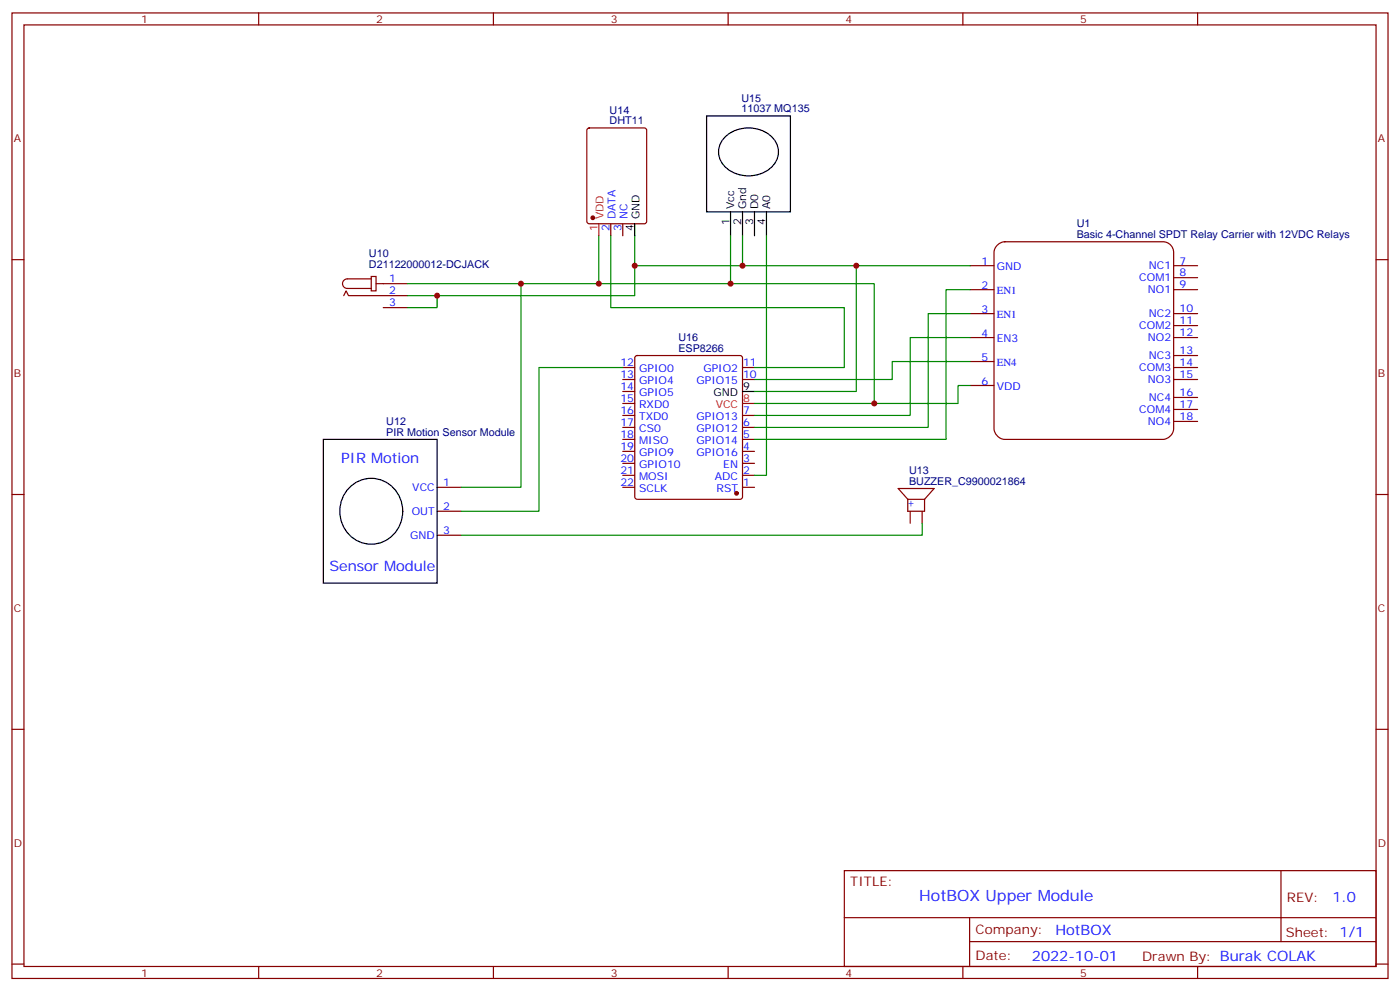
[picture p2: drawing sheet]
<svg xmlns="http://www.w3.org/2000/svg" width="412mm" height="292mm" viewBox="0 0 412 292" stroke-linecap="round" stroke-linejoin="round" font-family="sans-serif">
<g fill="none" stroke="#870000" stroke-width=".35">
<path d="M3.5 3.8h405.4v284.3h-405.4zM7.1 7.3h398.2v277.3h-398.2zM76.2 3.8v3.5M145.3 3.8v3.5M214.5 3.8v3.5M283.6 3.8v3.5M352.8 3.8v3.5M3.5 76.5h3.6M405.3 76.5h3.6M3.5 145.6h3.6M405.3 145.6h3.6M3.5 214.8h3.6"/>
<path d="M405.3 214.8h3.6M248.7 256.4h156.6v28.2h-156.6zM377.3 256.4v20.9M248.7 270.2h156.5M285.6 277.3h119.6M285.6 270.2v14.2M3.5 283.9h3.6M76.2 284.6v3.5M145.3 284.6v3.5M214.5 284.6v3.5M283.6 284.6v3.5M352.8 284.6v3.5"/>
<path d="M405.3 283.9h3.6"/>
</g>
<path d="M293.6 72.4a3.4 3.4 0 0 1 2.4-1.2h46.5a3.2 3.2 0 0 1 3.2 3.2v51.8a3.4 3.4 0 0 1-3.2 3.2h-46.5a3.4 3.4 0 0 1-3.2-3.2v-51.8l.1-.8z" fill="#fff" stroke="#870000" stroke-width=".35"/>
<g fill="none" stroke="#870000" stroke-width=".35">
<path d="M173.1 37.9l.5-.2h16.2l.6 .4 .1 27.1-.5 .6-16.4 .1-.7-.5v-27zM179.9 65.9v3.5M183.4 65.9v3.5M285.8 78.2h7M345.7 78.2h7.1M101.2 87.1l.8-1.4 .7 1.4h17.2M109.4 81.4h1.4v4.3h-1.4zM109.4 82.1h-7.1a1.41 1.41 0 0 0-1.4 1.4 1.41 1.41 0 0 0 1.4 1.4h7.1M110.8 83.5h9.1M112.9 90.6h7M285.8 99.4h7M285.8 92.4h7"/>
<path d="M285.8 85.3h7M345.7 99.4h7.1M345.7 92.4h7.1M345.7 85.3h7.1M345.7 81.8h7.1M345.7 95.9h7.1M183.4 108.2h3.6M183.4 111.8h3.6M183.4 115.3h3.6M183.4 118.8h3.6M187.2 104.9l.5-.2h30.3l.5 .2 .2 .5v40.9l-.2 .5-.5 .2h-30.3l-.5-.2-.2-.5v-40.9zM218.7 108.2h3.5"/>
<path d="M218.7 111.8h3.5M285.8 106.5h7M285.8 113.5h7M345.7 104.7h7.1M345.7 108.2h7.1M345.7 111.8h7.1M345.7 117.1h7.1M183.4 140h3.6M183.4 136.5h3.6M183.4 132.9h3.6M183.4 129.4h3.6M183.4 125.9h3.6"/>
<path d="M183.4 122.3h3.6M218.7 140h3.5M218.7 136.5h3.5M218.7 132.9h3.5M218.7 129.4h3.5M218.7 125.9h3.5M218.7 122.3h3.5M345.7 120.6h7.1M345.7 124.1h7.1M128.8 143.5h7M128.8 150.6h7M128.8 157.6h7"/>
<path d="M183.4 143.5h3.6M218.7 143.5h3.5M267.4 147v3.6h4.9v-3.6M267.4 147h4.9M267.4 147l-2.8-3.1h10.6l-2.9 3.1M268.1 150.6v3.5M271.6 150.6v3.5"/>
</g>
<g fill="none" stroke="#008700" stroke-width=".35">
<path d="M176.4 69.4v14.1M179.9 69.4v21.2h68.8v17.6h-26.5M187 69.4v8.8h31.7M187 78.2v8.9h-58.2M215.2 69.4v14.1h-95.3M218.7 69.4v8.8h33.5M225.8 69.4v70.6h-3.6M285.8 78.2h-33.6v37.1h-30M119.9 87.1h8.9v3.5h-8.9M153.5 83.5v60h-17.7M215.2 83.5h42.3v35.3M285.8 85.3h-7.1v44.1h-56.5"/>
<path d="M285.8 92.4h-12.4v33.5h-51.2M285.8 99.4h-17.7v22.9h-45.9M183.4 108.2h-24.7v42.4h-22.9M285.8 106.5h-23v5.3h-40.6M285.8 113.5h-3.6v5.3h-60M271.6 154.1v3.5h-135.8"/>
</g>
<path d="M208.1 34.1h24.7v28.3h-24.7zM213.5 40.4a10 10 0 0 1 15.1 1.6 6.4 6.4 0 0 1-3.7 8.8 9.9 9.9 0 0 1-12.5-3.3 5.9 5.9 0 0 1 1.1-7.1zM187 65.9v3.5M215.2 62.4v7M218.7 62.4v7M222.2 62.4v7M225.8 62.4v7M218.7 115.3h3.5M95.2 129.4h33.6v42.3h-33.6zM103.2 143.3a9.3 9.3 0 0 1 10.7-1.2 9.3 9.3 0 0 1 4.6 9.7 9.2 9.2 0 0 1-9.8 8.4 9.2 9.2 0 0 1-8.6-9.6 9.9 9.9 0 0 1 3.1-7.3z" fill="none" stroke="#000" stroke-width=".35"/>
<g fill="#870000" stroke="#870000" stroke-width=".35">
<circle cx="174.6" cy="64.1" r=".53"/>
<circle cx="217" cy="145.3" r=".53"/>
</g>
<path d="M176.4 65.9v3.5M218.7 118.8h3.5" fill="none" stroke="#f00" stroke-width=".35"/>
<g fill="#c00">
<circle cx="215.2" cy="83.5" r=".88"/>
<circle cx="257.5" cy="118.8" r=".88"/>
<circle cx="252.2" cy="78.2" r=".88"/>
<circle cx="218.7" cy="78.2" r=".88"/>
<circle cx="176.4" cy="83.5" r=".88"/>
<circle cx="187" cy="78.2" r=".88"/>
<circle cx="128.8" cy="87.1" r=".88"/>
<circle cx="153.5" cy="83.5" r=".88"/>
</g>
<text font-size="4.6" fill="#00f" x="270.8" y="265.4">HotBOX Upper Module</text>
<g font-size="4.2" fill="#00f">
<text x="100.5" y="136.5">PIR Motion</text>
<text x="97" y="168.2">Sensor Module</text>
<text x="392.5" y="265.7">1.0</text>
<text x="310.9" y="275.2">HotBOX</text>
<text x="304" y="283">2022-10-01</text>
</g>
<g font-size="3.9" fill="#800">
<text x="250.5" y="261">TITLE:</text>
<text x="379.1" y="265.7">REV:</text>
<text x="287.4" y="275.2">Company:</text>
<text x="378.7" y="275.8">Sheet: 1/1</text>
<text x="287.4" y="282.9">Date:</text>
<text x="336.4" y="282.9">Drawn By: Burak COLAK</text>
</g>
<g font-size="3.2" fill="#800">
<text x="41.6" y="6.8">1</text>
<text x="110.8" y="6.8">2</text>
<text x="179.9" y="6.8">3</text>
<text x="249.1" y="6.8">4</text>
<text x="318.2" y="6.8">5</text>
<text x="4.1" y="41.9">A</text>
<text x="405.9" y="41.9">A</text>
<text x="4.1" y="111.1">B</text>
<text x="405.9" y="111.1">B</text>
<text x="4.1" y="180.2">C</text>
<text x="405.9" y="180.2">C</text>
<text x="4.1" y="249.3">D</text>
<text x="405.9" y="249.3">D</text>
<text x="41.6" y="287.6">1</text>
<text x="110.8" y="287.6">2</text>
<text x="179.9" y="287.6">3</text>
<text x="249.1" y="287.6">4</text>
<text x="318.2" y="287.6">5</text>
</g>
<g font-size="3.2" fill="#000080">
<text x="218.4" y="29.9">U15</text>
<text x="179.6" y="33.4">U14</text>
<text x="218.4" y="33.1">11037 MQ135</text>
<text x="179.6" y="36.6">DHT11</text>
<text x="317.2" y="70.1">Basic 4-Channel SPDT Relay Carrier with 12VDC Relays</text>
<text x="317.2" y="66.9">U1</text>
<text x="108.7" y="75.6">U10</text>
<text x="108.7" y="78.8">D21122000012-DCJACK</text>
<text x="199.8" y="100.4">U16</text>
<text x="199.8" y="103.6">ESP8266</text>
<text x="113.8" y="125.2">U12</text>
<text x="113.8" y="128.3">PIR Motion Sensor Module</text>
<text x="267.8" y="142.8">BUZZER_C9900021864</text>
<text x="267.8" y="139.6">U13</text>
</g>
<g font-size="3.2" fill="#f00">
<text x="177.8" y="64.6" transform="rotate(-90 177.8 64.6)">VDD</text>
<text x="176" y="68.1" transform="rotate(-90 176 68.1)">1</text>
<text x="218.9" y="118.5">8</text>
<text x="210.8" y="120.2">VCC</text>
</g>
<g font-size="3.2" fill="#00f">
<text x="181.3" y="64.6" transform="rotate(-90 181.3 64.6)">DATA</text>
<text x="184.9" y="64.6" transform="rotate(-90 184.9 64.6)">NC</text>
<text x="179.6" y="68.1" transform="rotate(-90 179.6 68.1)">2</text>
<text x="183.1" y="68.1" transform="rotate(-90 183.1 68.1)">3</text>
<text x="347.5" y="77.9">7</text>
<text x="114.7" y="83.2">1</text>
<text x="289.1" y="78.1">1</text>
<text x="293.6" y="79.5">GND</text>
<text x="335.6" y="82.8">COM1</text>
<text x="338.4" y="79.3">NC1</text>
<text x="347.5" y="81.4">8</text>
<text x="114.7" y="86.7">2</text>
<text x="289.1" y="85.1">2</text>
<text x="293.6" y="86.5">EN1</text>
<text x="338.1" y="86.4">NO1</text>
<text x="347.5" y="84.9">9</text>
<text x="114.7" y="90.2">3</text>
<text x="289.1" y="92.2">3</text>
<text x="293.6" y="93.6">EN1</text>
<text x="338.4" y="93.4">NC2</text>
<text x="347.5" y="92">10</text>
<text x="347.5" y="95.5">11</text>
<text x="289.1" y="99.2">4</text>
<text x="293.6" y="100.6">EN3</text>
<text x="335.6" y="96.9">COM2</text>
<text x="338.1" y="100.5">NO2</text>
<text x="347.5" y="99.1">12</text>
<text x="182.8" y="107.9">12</text>
<text x="218.9" y="107.9">11</text>
<text x="289.1" y="106.3">5</text>
<text x="293.6" y="107.7">EN4</text>
<text x="338.4" y="105.8">NC3</text>
<text x="347.5" y="104.4">13</text>
<text x="347.5" y="107.9">14</text>
<text x="182.8" y="111.4">13</text>
<text x="188.3" y="109.6">GPIO0</text>
<text x="188.3" y="113.2">GPIO4</text>
<text x="205.2" y="113.2">GPIO15</text>
<text x="207.2" y="109.6">GPIO2</text>
<text x="218.9" y="111.4">10</text>
<text x="289.1" y="113.3">6</text>
<text x="335.6" y="109.3">COM3</text>
<text x="338.1" y="112.8">NO3</text>
<text x="347.5" y="111.4">15</text>
<text x="182.8" y="114.9">14</text>
<text x="182.8" y="118.5">15</text>
<text x="188.3" y="116.7">GPIO5</text>
<text x="293.6" y="114.7">VDD</text>
<text x="338.4" y="118.1">NC4</text>
<text x="347.5" y="116.7">16</text>
<text x="182.8" y="122">16</text>
<text x="182.8" y="125.5">17</text>
<text x="188.3" y="120.2">RXD0</text>
<text x="188.3" y="123.8">TXD0</text>
<text x="205.2" y="123.8">GPIO13</text>
<text x="218.9" y="125.5">6</text>
<text x="218.9" y="122">7</text>
<text x="335.6" y="121.6">COM4</text>
<text x="338.1" y="125.2">NO4</text>
<text x="347.5" y="120.2">17</text>
<text x="347.5" y="123.8">18</text>
<text x="182.8" y="129">18</text>
<text x="188.3" y="127.3">CS0</text>
<text x="188.3" y="130.8">MISO</text>
<text x="205.2" y="130.8">GPIO14</text>
<text x="205.2" y="127.3">GPIO12</text>
<text x="218.9" y="129">5</text>
<text x="182.8" y="132.6">19</text>
<text x="182.8" y="136.1">20</text>
<text x="188.3" y="134.3">GPIO9</text>
<text x="188.3" y="137.9">GPIO10</text>
<text x="205.2" y="134.3">GPIO16</text>
<text x="213" y="137.9">EN</text>
<text x="218.9" y="136.1">3</text>
<text x="218.9" y="132.6">4</text>
<text x="130.5" y="143.2">1</text>
<text x="182.8" y="139.6">21</text>
<text x="182.8" y="143.2">22</text>
<text x="188.3" y="141.4">MOSI</text>
<text x="210.6" y="141.4">ADC</text>
<text x="218.9" y="143.2">1</text>
<text x="218.9" y="139.6">2</text>
<text x="121.5" y="144.6">VCC</text>
<text x="188.3" y="144.9">SCLK</text>
<text x="211.1" y="144.9">RST</text>
<text x="269.2" y="149.5" transform="rotate(-90 269.2 149.5)">+</text>
<text x="121.3" y="151.6">OUT</text>
<text x="130.5" y="150.2">2</text>
<text x="120.8" y="158.7">GND</text>
<text x="130.5" y="157.3">3</text>
</g>
<g font-size="3.2">
<text x="188.4" y="64.6" transform="rotate(-90 188.4 64.6)">GND</text>
<text x="216.3" y="61.7" transform="rotate(-90 216.3 61.7)">Vcc</text>
<text x="219.8" y="61.7" transform="rotate(-90 219.8 61.7)">Gnd</text>
<text x="223.3" y="61.7" transform="rotate(-90 223.3 61.7)">D0</text>
<text x="226.8" y="61.7" transform="rotate(-90 226.8 61.7)">A0</text>
<text x="186.6" y="68.1" transform="rotate(-90 186.6 68.1)">4</text>
<text x="214.8" y="66.1" transform="rotate(-90 214.8 66.1)">1</text>
<text x="218.4" y="66.1" transform="rotate(-90 218.4 66.1)">2</text>
<text x="221.9" y="66.1" transform="rotate(-90 221.9 66.1)">3</text>
<text x="225.4" y="66.1" transform="rotate(-90 225.4 66.1)">4</text>
<text x="210.1" y="116.7">GND</text>
<text x="218.9" y="114.9">9</text>
</g>
</svg>
